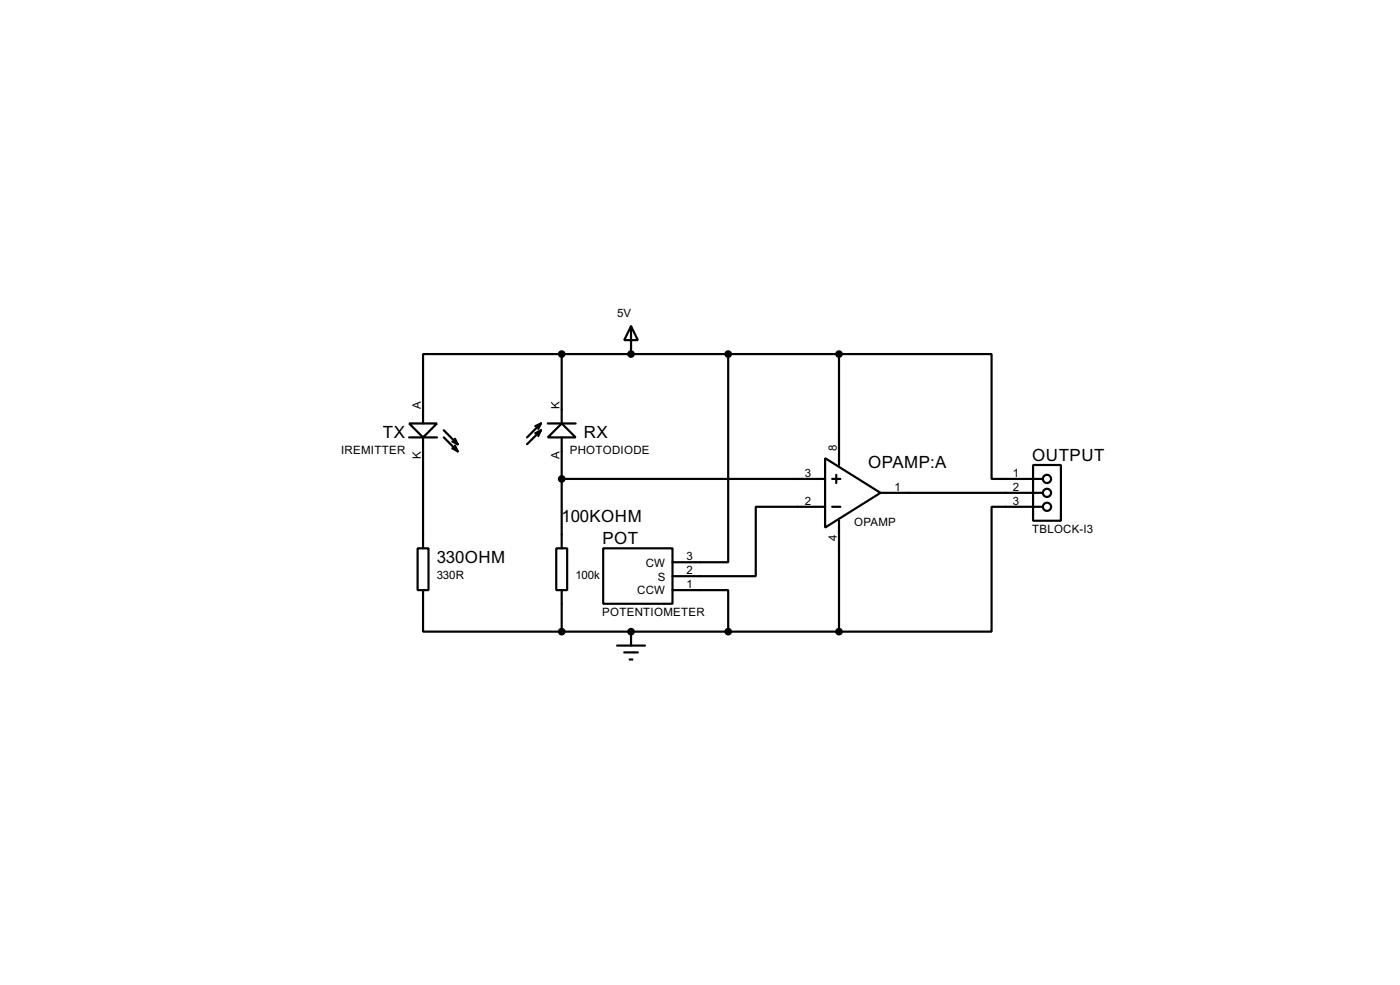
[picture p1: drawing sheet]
<svg xmlns="http://www.w3.org/2000/svg" width="256mm" height="180mm" viewBox="0 0 256 180" stroke-linecap="round" stroke-linejoin="round" font-family="sans-serif">
<g fill="none" stroke="#000" stroke-width=".4">
<path d="M115.6 59.7l1.3 2.6h-2.5zM115.6 59.7v5.1M75 77.5h5.1l-2.6 2.6zM81.3 78.8l2.6 2.5M99.1 77.5l-2.5 2.6M99.1 78.8l-2.5 2.5M99.1 78.8l-.5 1M99.1 78.8l-1 .5M99.1 77.5l-.5 1M99.1 77.5l-1 .5M100.4 77.5h5.1M102.9 77.5l2.6 2.6h-5.1z"/>
<path d="M102.9 64.8h-25.4v12.7M102.9 64.8v12.7M102.9 64.8h50.8M133.4 64.8v38.1h-10.2M153.7 64.8h28v22.9h9.4M153.7 64.8v20.3M75 80.1h5.1M77.5 80.1v20.3M81.3 80.1l2.6 2.5M82.9 80.8l1 .5M82.9 82.1l1 .5M83.4 80.3l.5 1"/>
<path d="M83.4 81.6l.5 1M102.9 80.1v20.3M102.9 87.7h48.3M151.2 83.9l10.1 6.3-10.1 6.4zM151.2 92.8h-12.7v12.7h-15.3M152.5 87.7h1.5M152.5 92.8h1.5M153.2 86.9v1.5M153.7 95.3v20.3M161.3 90.2h29.8M189.3 85.1h5.1v10.2h-5.1zM191.1 92.8h-9.4v22.8h-28"/>
<path d="M76.5 100.4h2v7.6h-2zM77.5 108v7.6h25.4M101.9 100.4h2v7.6h-2zM102.9 108v7.6M102.9 115.6h50.8M110.5 100.4h12.7v10.1h-12.7zM113.1 118.2h5.1M114.4 119.4h2.5M115.6 115.6v2.6M123.2 108h10.2v7.6M115.4 120.7h.5"/>
<circle cx="191.8" cy="90.2" r=".75"/>
<circle cx="191.8" cy="87.7" r=".75"/>
<circle cx="191.8" cy="92.8" r=".75"/>
</g>
<g fill="#000">
<circle cx="115.6" cy="64.8" r=".2"/>
<circle cx="115.6" cy="115.6" r=".2"/>
</g>
<g fill="#000" stroke="#000" stroke-width=".4">
<circle cx="102.9" cy="64.8" r=".5"/>
<circle cx="115.6" cy="64.8" r=".5"/>
<circle cx="133.4" cy="64.8" r=".5"/>
<circle cx="153.7" cy="64.8" r=".5"/>
<circle cx="102.9" cy="87.7" r=".5"/>
<circle cx="102.9" cy="115.6" r=".5"/>
<circle cx="115.6" cy="115.6" r=".5"/>
<circle cx="133.4" cy="115.6" r=".5"/>
<circle cx="153.7" cy="115.6" r=".5"/>
</g>
<g font-size="3.5">
<text x="70.2" y="80.2">TX</text>
<text x="107" y="80.2">RX</text>
<text x="159.1" y="85.6">OPAMP:A</text>
<text x="189.1" y="84.3">OUTPUT</text>
<text x="102.9" y="95.5">100KOHM</text>
<text x="110.4" y="99.6">POT</text>
<text x="80" y="103.1">330OHM</text>
</g>
<g font-size="2.4">
<text x="113.1" y="58">5V</text>
<text x="77.1" y="74.9" transform="rotate(-90 77.1 74.9)">A</text>
<text x="102.5" y="74.9" transform="rotate(-90 102.5 74.9)">K</text>
<text x="62.5" y="83.1">IREMITTER</text>
<text x="104.4" y="83.1">PHOTODIODE</text>
<text x="153.3" y="82.6" transform="rotate(-90 153.3 82.6)">8</text>
<text x="77.1" y="84" transform="rotate(-90 77.1 84)">K</text>
<text x="102.5" y="84" transform="rotate(-90 102.5 84)">A</text>
<text x="147.5" y="87.3">3</text>
<text x="163.9" y="89.8">1</text>
<text x="185.6" y="87.3">1</text>
<text x="185.6" y="89.8">2</text>
<text x="147.5" y="92.4">2</text>
<text x="185.6" y="92.4">3</text>
<text x="153.3" y="99" transform="rotate(-90 153.3 99)">4</text>
<text x="156.5" y="96.2">OPAMP</text>
<text x="189.1" y="97.5">TBLOCK-I3</text>
<text x="80" y="106">330R</text>
<text x="105.4" y="106">100k</text>
<text x="118.3" y="103.7">CW</text>
<text x="120.5" y="106.3">S</text>
<text x="125.8" y="107.6">1</text>
<text x="125.8" y="105.1">2</text>
<text x="125.8" y="102.5">3</text>
<text x="110.3" y="112.7">POTENTIOMETER</text>
<text x="116.7" y="108.8">CCW</text>
</g>
</svg>
